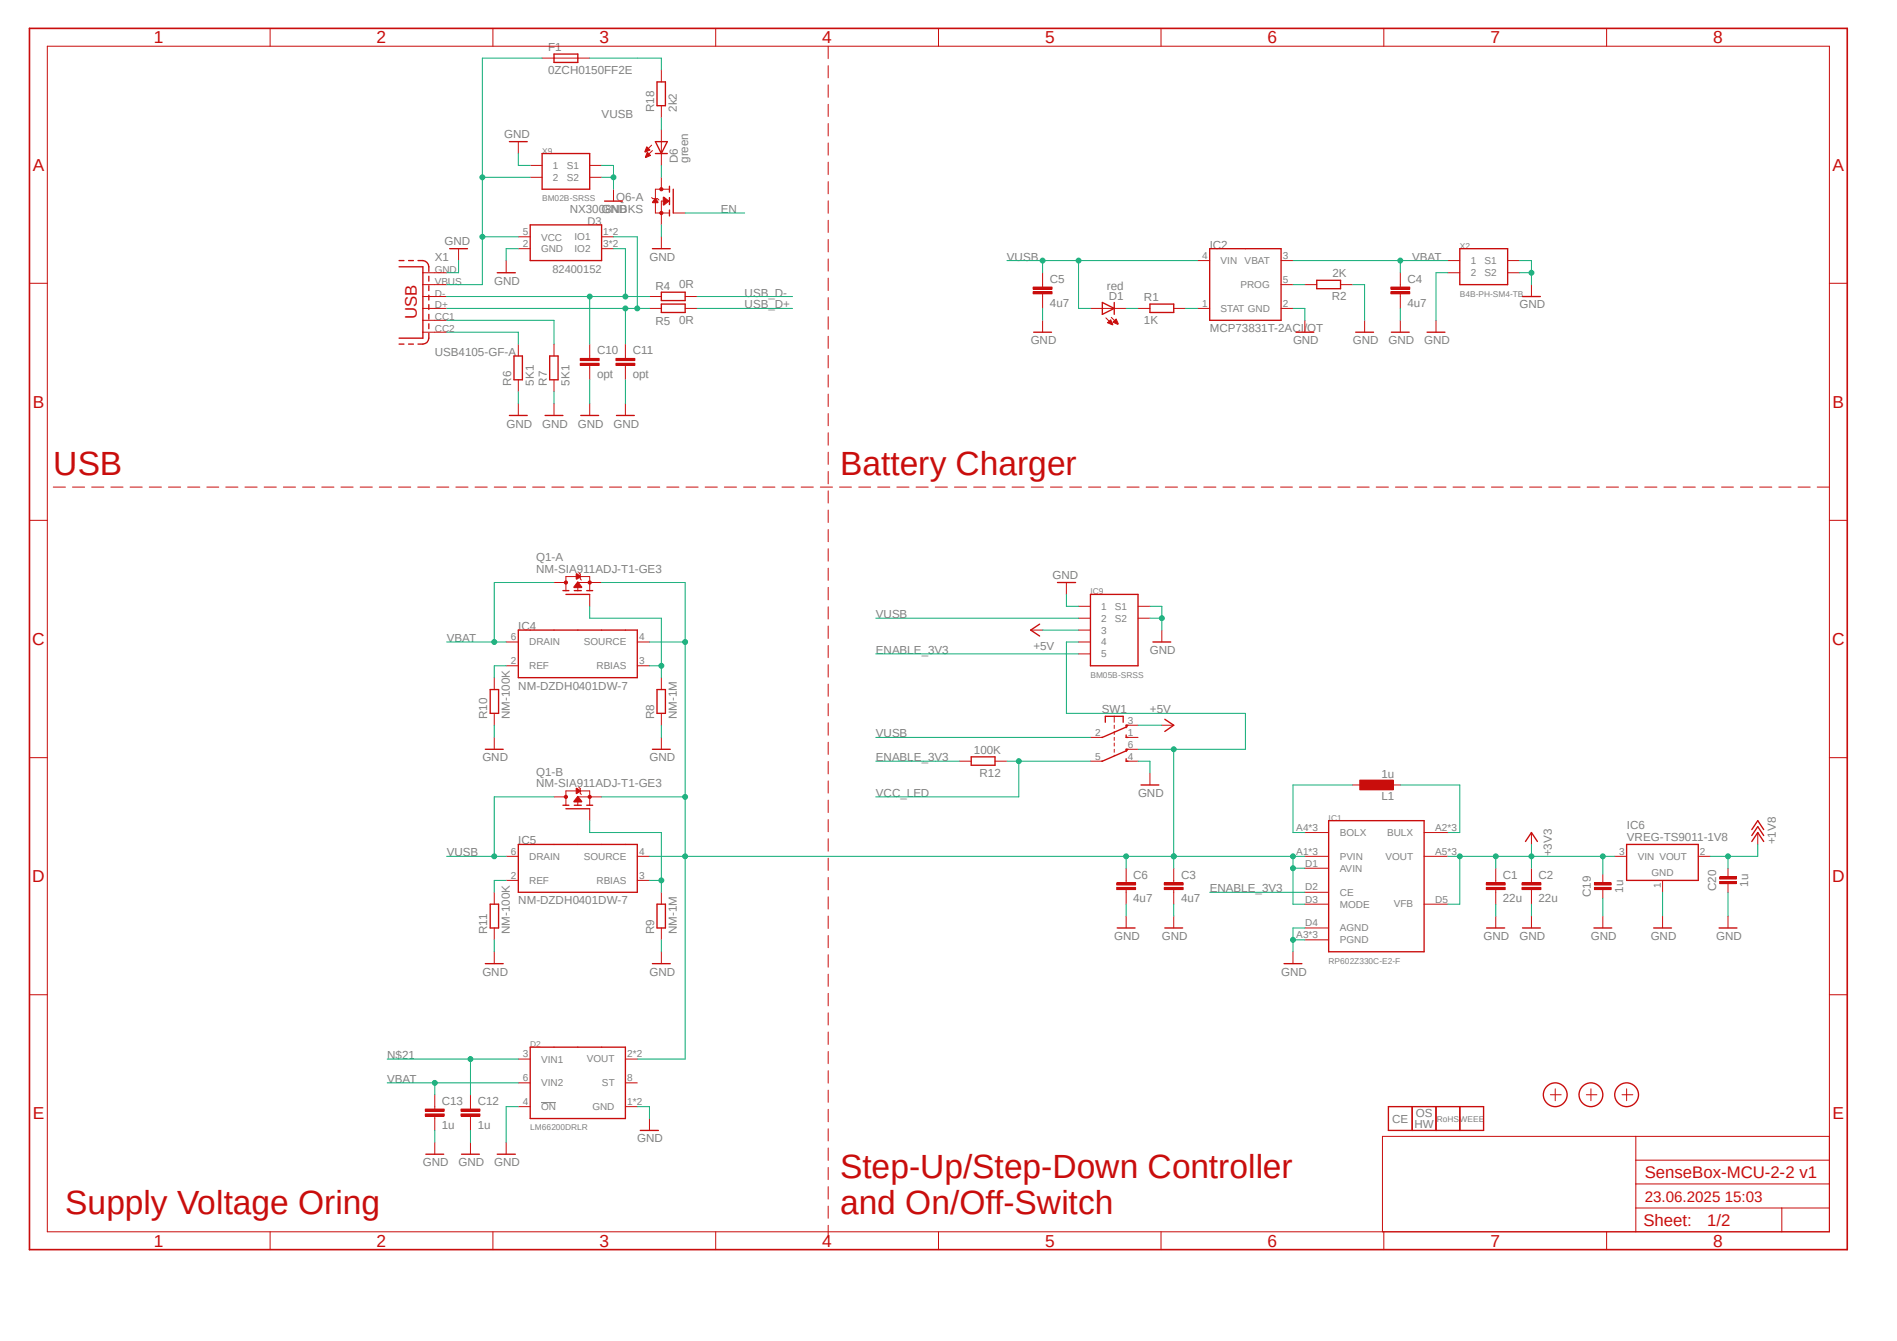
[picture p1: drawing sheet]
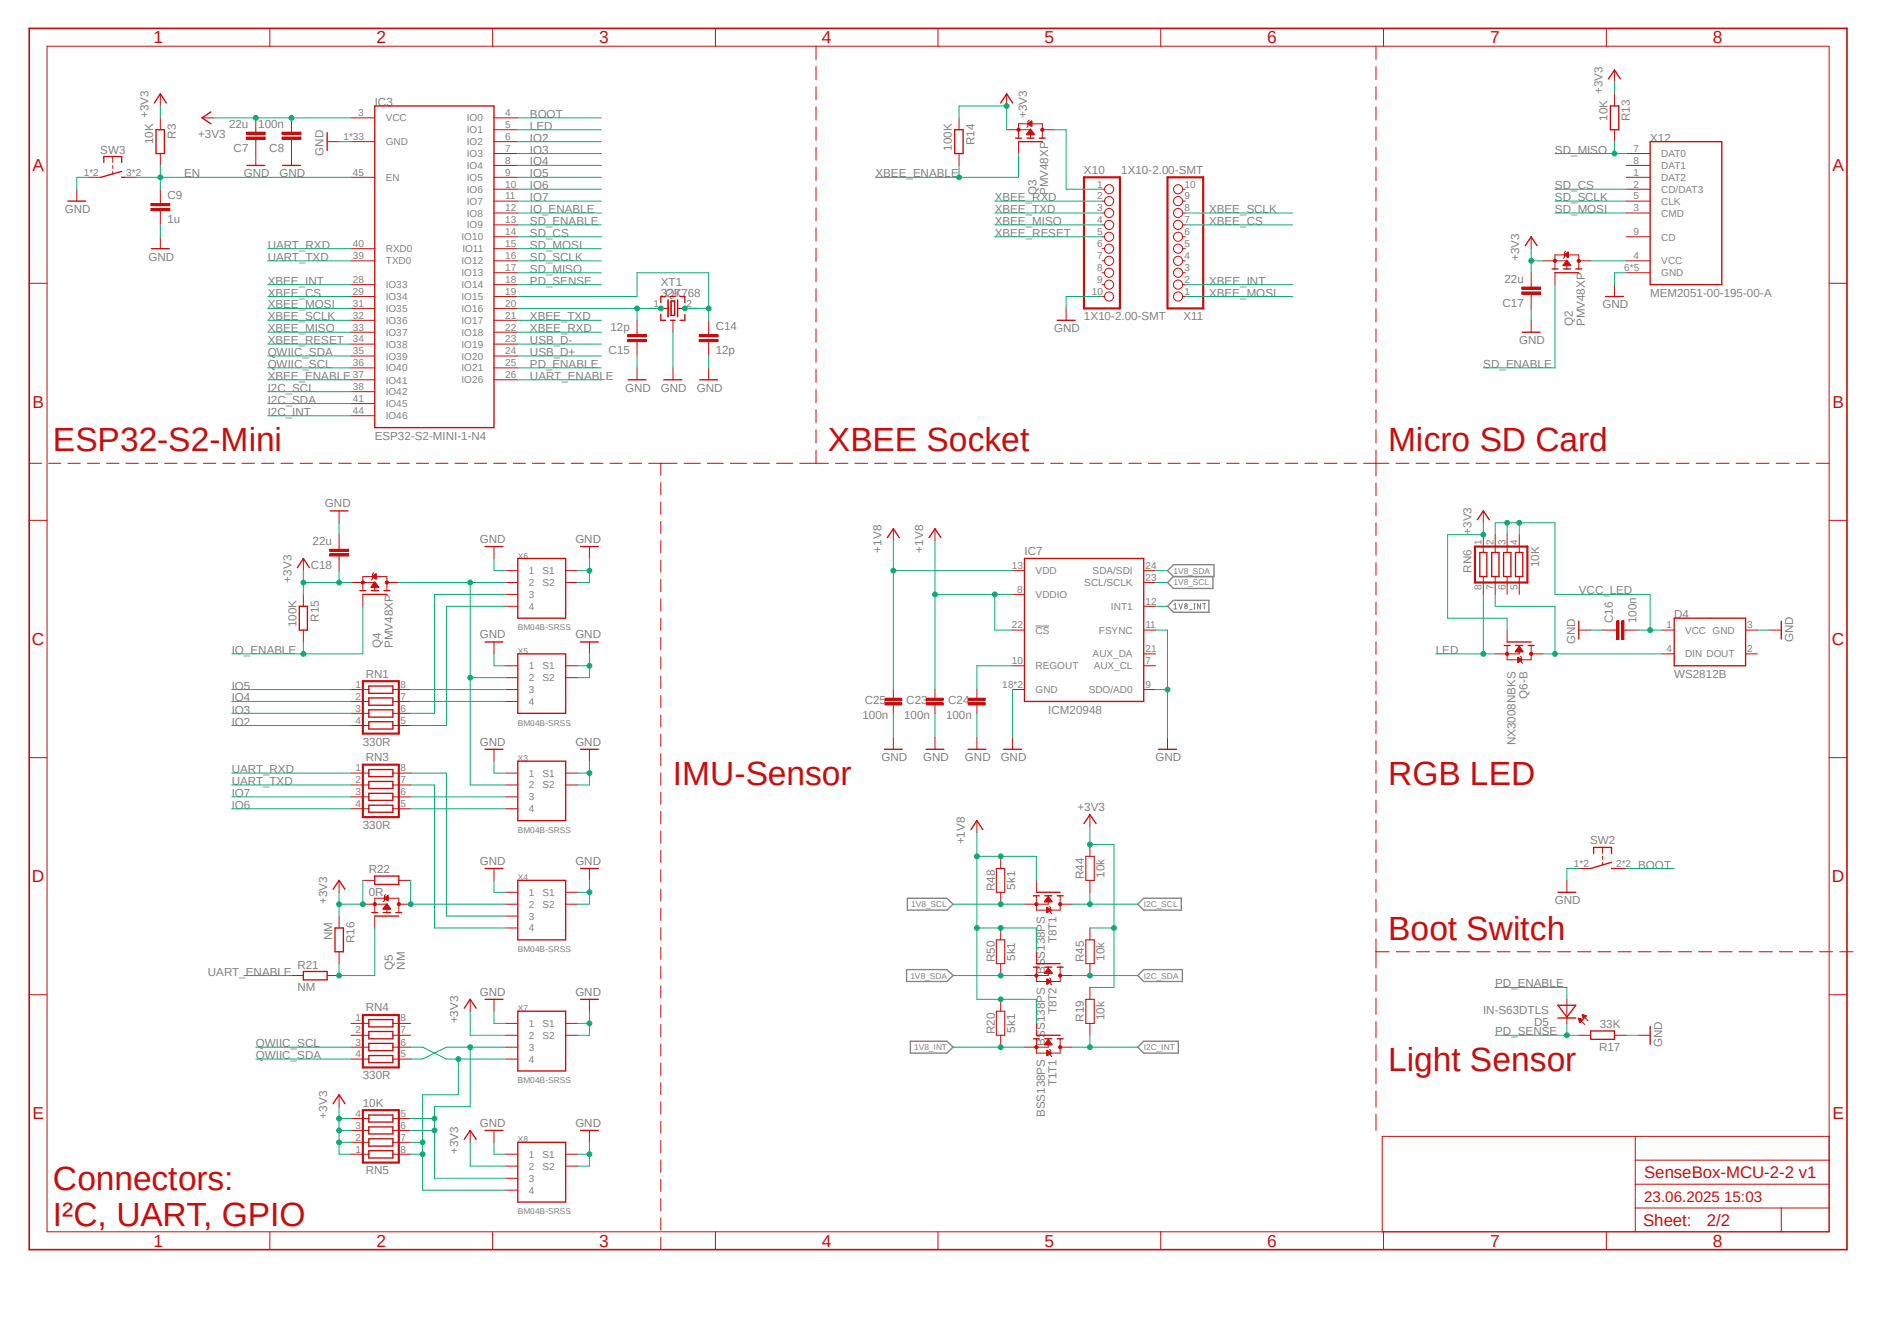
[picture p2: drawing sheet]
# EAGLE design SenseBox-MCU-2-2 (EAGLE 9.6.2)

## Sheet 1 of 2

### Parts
C1  22u  C_22U_0805N  [0805N]
C2  22u  C_22U_0805N  [0805N]
C3  4u7  C_4U7_0603N  [0603N]
C4  4u7  C_4U7_0603N  [0603N]
C5  4u7  C_4U7_0603N  [0603N]
C6  4u7  C_4U7_0603N  [0603N]
C10  opt  C_0402N  [0402N]
C11  opt  C_0402N  [0402N]
C12  1u  C_1U_0402N  [0402N]
C13  1u  C_1U_0402N  [0402N]
C19  1u  CAPACITOR-0402  [C0402]
C20  1u  CAPACITOR-0402  [C0402]
D1  red  LED_RED_0603N  [0603N]
D2  LM66200DRLR  LM66200  [SOT-5X3]
D3  82400152  TVS-3-CHANNELS_WE-TVS_SOT563  [SOT563]
D6  green  LED_GREEN_0603N  [0603N]
F1  0ZCH0150FF2E  FUSE-2PIN_1.5A_1210N  [1210N]
IC1  RP602Z330C-E2-F  RP602_RP602Z330C-E2-F_WLCSP-20-P1  [WLCSP-20-P1]
IC2  MCP73831T-2ACI/OT  MCP73831_MCP73831T-2ACI/OT_SOT23-5  [SOT23-5]
IC4  NM-DZDH0401DW-7  DZDH0401DW  [SOT363]
IC5  NM-DZDH0401DW-7  DZDH0401DW  [SOT363]
IC6  VREG-TS9011-1V8  [SOT23]
IC9  BM05B-SRSS  SH-05_BM05B-SRSS_BM05B-SRSS  [BM05B-SRSS]
L1  1u  L_WE-LQS-1U_5040  [5040]
LOGO1  LOGO_CE-2  [CE_2MM]
LOGO2  LOGO_OSHW-2  [OSHW_2MM]
LOGO3  LOGO_ROHS-2  [ROHS_2MM]
LOGO4  LOGO_WEEE-4  [WEEE_4MM]
Q1  NM-SIA911ADJ-T1-GE3  MOSFET-P-DUAL_SIA911ADJ-T1-GE3_POWERPAK-SC70-6  [POWERPAK-SC70-6]
Q6  NX3008NBKS  MOSFET-N-DUAL_NX3008NBKS_SOT363  [SOT363]
R1  1K  R_1K_0402N  [0402N]
R2  2K  R_2K_0402N  [0402N]
R4  0R  R_0R_0402N  [0402N]
R5  0R  R_0R_0402N  [0402N]
R6  5K1  R_5K1_0402N  [0402N]
R7  5K1  R_5K1_0402N  [0402N]
R8  NM-1M  R_1M_0402N  [0402N]
R9  NM-1M  R_1M_0402N  [0402N]
R10  NM-100K  R_100K_0402N  [0402N]
R11  NM-100K  R_100K_0402N  [0402N]
R12  100K  R_100K_0402N  [0402N]
R18  2k2  R_1K_0402N  [0402N]
SW1  SW-2UM-CUS22B  [CUS22B]
X1  USB4105-GF-A  USB-C-2.0_USB4105-GF-A_USB4105  [USB4105]
X2  B4B-PH-SM4-TB  SH-02_B4B-PH-SM4-TB_B4B-PH-SM4-TB  [B4B-PH-SM4-TB]
X9  BM02B-SRSS  SH-02_BM02B-SRSS_BM02B-SRSS  [BM02B-SRSS]
X13  PASSER-07  [PASSER_07MM]
X14  PASSER-07  [PASSER_07MM]
X15  PASSER-07  [PASSER_07MM]

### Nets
+1V8: C20.2 IC6.2(VOUT) ; supply symbol labelled +18V ; also sheet 2
+3V3: C1.1 C2.1 C19.2 IC1.A5(VOUT) IC1.B5(VOUT) IC1.C5(VOUT) IC1.D5(VFB) IC6.3(VIN) ; also sheet 2
+5V: IC9.3 SW1.3(NC1)
EN: Q6.2(-A:G) ; also sheet 2
ENABLE_3V3: IC1.D2(CE) IC9.5 R12.2
GND: C1.2 C2.2 C3.2 C4.2 C5.2 C6.2 C10.2 C11.2 C12.2 C13.2 C19.1 C20.1 D2.1(GND) D2.4(!ON) D2.5(GND) D3.2(GND) IC1.A3(PGND) IC1.B3(PGND) IC1.C3(PGND) IC1.D4(AGND) IC2.2(GND) IC6.1(GND) IC9.1 IC9.S1 IC9.S2 Q6.1(-A:S) R2.1 R6.1 R7.1 R8.1 R9.1 R10.1 R11.1 SW1.4(NO2) X1.A1_B12(GND) X1.B1_A12(GND) X1.S1(GND) X1.S2(GND) X1.S3(GND) X1.S4(GND) X2.2 X2.SH1(S1) X2.SH2(S2) X9.1 X9.S1 X9.S2 ; also sheet 2
N$1: IC1.A4(BOLX) IC1.B4(BOLX) IC1.C4(BOLX) L1.1
N$2: IC1.A2(BULX) IC1.B2(BULX) IC1.C2(BULX) L1.2
N$4: IC2.5(PROG) R2.2
N$6: IC4.2(REF) R10.2
N$7: D1.C R1.1
N$8: IC2.1(STAT) R1.2
N$9: C10.1 D3.3(IO2) D3.4(IO2) R4.1 X1.A7(D-) X1.B7(D-)
N$10: C11.1 D3.1(IO1) D3.6(IO1) R5.1 X1.A6(D+) X1.B6(D+)
N$11: R6.2 X1.B5(CC2)
N$12: R7.2 X1.A5(CC1)
N$13: D3.5(VCC) F1.1 X1.A4_B9(VBUS) X1.B4_A9(VBUS) X9.2
N$14: IC5.2(REF) R11.2
N$15: IC4.3(RBIAS) Q1.2(-A:G) R8.2
N$16: C3.1 C6.1 D2.2(VOUT) D2.7(VOUT) IC1.A1(PVIN) IC1.B1(PVIN) IC1.C1(PVIN) IC1.D1(AVIN) IC1.D3(MODE) IC4.4(SOURCE) IC5.4(SOURCE) IC9.4 Q1.1(-A:S) Q1.4(-B:S) SW1.6(NC2)
N$17: IC5.3(RBIAS) Q1.5(-B:G) R9.2
N$21: C12.1 D2.3(VIN1)
N$27: D6.A R18.1
N$42: D6.C Q6.6(-A:D)
USB_D+: R5.2 ; also sheet 2
USB_D-: R4.2 ; also sheet 2
VBAT: C4.1 C13.1 D2.6(VIN2) IC2.3(VBAT) IC4.6(DRAIN) Q1.6(-A:D) Q1.7(-A:D) X2.1
VCC_LED: R12.1 SW1.5(C2) ; also sheet 2
VUSB: C5.1 D1.A F1.2 IC2.4(VIN) IC5.6(DRAIN) IC9.2 Q1.3(-B:D) Q1.8(-B:D) R18.2 SW1.2(C1)
Unconnected: D2.8(ST) SW1.1(NO1)

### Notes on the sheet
- USB | Battery Charger
- Supply Voltage Oring
- Step-Up/Step-Down Controller 
  and On/Off-Switch

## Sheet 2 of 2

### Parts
C7  22u  C_22U_0805N  [0805N]
C8  100n  C_100N_0402N  [0402N]
C9  1u  C_1U_0402N  [0402N]
C14  12p  C_12P_0402N  [0402N]
C15  12p  C_12P_0402N  [0402N]
C16  100n  C_100N_0402N  [0402N]
C17  22u  C_22U_0805N  [0805N]
C18  22u  C_22U_0805N  [0805N]
C23  100n  CAPACITOR-0402  [C0402]
C24  100n  CAPACITOR-0402  [C0402]
C25  100n  CAPACITOR-0402  [C0402]
D4  WS2812B  LED-ADRESSABLE_WS2812B_5050  [5050]
D5  IN-S63DTLS  PHOTODIODE_IN-S63DTLS_0603N  [0603N]
IC3  ESP32-S2-MINI-1-N4  ESP32-S2-MINI_ESP32-S2-MINI-1-N4_ESP32-S2-MINI  [ESP32-S2-MINI]
IC7  ICM20948  [QFN24-3X3]
Q2  PMV48XP  MOSFET-P_PMV48XP_SOT23'  [SOT23]
Q3  PMV48XP  MOSFET-P_PMV48XP_SOT23'  [SOT23]
Q4  PMV48XP  MOSFET-P_PMV48XP_SOT23'  [SOT23]
Q5  NM  MOSFET-P_PMV48XP_SOT23'  [SOT23]
Q7  CRYSTAL-ZM315  [CRYSTAL_ZM315]
R3  10K  R_10K_0402N  [0402N]
R13  10K  R_10K_0402N  [0402N]
R14  100K  R_100K_0402N  [0402N]
R15  100K  R_100K_0402N  [0402N]
R16  NM  R_100K_0402N  [0402N]
R17  33K  R_33K_0402N  [0402N]
R19  10k  RESISTOR-0402  [C0402]
R20  5k1  RESISTOR-0402  [C0402]
R21  NM  R_100K_0402N  [0402N]
R22  0R  R_100K_0402N  [0402N]
R44  10k  RESISTOR-0402  [C0402]
R45  10k  RESISTOR-0402  [C0402]
R48  5k1  RESISTOR-0402  [C0402]
R50  5k1  RESISTOR-0402  [C0402]
RN1  330R  RN4_330R_CAY16  [CAY16]
RN3  330R  RN4_330R_CAY16  [CAY16]
RN4  330R  RN4_330R_CAY16  [CAY16]
RN5  10K  RN4_10K_CAY16  [CAY16]
RN6  10K  RN4_10K_CAY16  [CAY16]
SW2  SW-TACTILE-TL3365  [TL3365]
SW3  SW-TACTILE-PTS840P  [PTS840P]
T1  BSS138PS  [SOT363]
T8  BSS138PS  [SOT363]
X3  BM04B-SRSS  SH-04_BM04B-SRSS_BM04B-SRSS  [BM04B-SRSS]
X4  BM04B-SRSS  SH-04_BM04B-SRSS_BM04B-SRSS  [BM04B-SRSS]
X5  BM04B-SRSS  SH-04_BM04B-SRSS_BM04B-SRSS  [BM04B-SRSS]
X6  BM04B-SRSS  SH-04_BM04B-SRSS_BM04B-SRSS  [BM04B-SRSS]
X7  BM04B-SRSS  SH-04_BM04B-SRSS_BM04B-SRSS  [BM04B-SRSS]
X8  BM04B-SRSS  SH-04_BM04B-SRSS_BM04B-SRSS  [BM04B-SRSS]
X10  1X10-2.00-SMT  1X10_2.00-SMT  [1X10-2.00-SMD]
X11  1X10-2.00-SMT  1X10_2.00-SMT  [1X10-2.00-SMD]
X12  MEM2051-00-195-00-A  SD-CARD2_MEM2051  [MEM2051]
XT1  32K768  CRYSTAL-1GND_1.4X1.5X5.2  [1.4X1.5X5.2]

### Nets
1V8_INT: IC7.12(INT1) R20.1 T1.1(T1:S)
1V8_SCL: IC7.23(SCL/SCLK) R48.1 T8.1(T1:S)
1V8_SDA: IC7.24(SDA/SDI) R50.1 T8.4(T2:S)
+1V8: C23.2 C25.2 IC7.8(VDDIO) IC7.13(VDD) IC7.22(!CS) R20.2 R48.2 R50.2 T1.2(T1:G) T8.2(T1:G) T8.5(T2:G) ; also sheet 1
+3V3: C7.2 C8.2 C17.2 C18.1 IC3.3(VCC) Q2.2(S) Q3.2(S) Q4.2(S) Q5.2(S) Q6.5(-B:G) R3.1 R13.1 R14.1 R15.1 R16.1 R19.2 R22.1 R44.2 R45.2 RN5.1 RN5.2 RN5.3 RN5.4 RN6.1 X7.2 X8.2 ; also sheet 1
BOOT: IC3.4(IO0) SW2.2(S1) SW2.3(S1)
EN: C9.1 IC3.45(EN) R3.2 SW3.3(S1) SW3.4(S1) ; also sheet 1
GND: C7.1 C8.1 C9.2 C14.2 C15.1 C16.1 C17.1 C18.2 C23.1 C24.1 C25.1 D4.3(GND) IC3.1(GND) IC3.2(GND) IC3.30(GND) IC3.42(GND) IC3.43(GND) IC3.46(GND) IC3.47(GND) IC3.48(GND) IC3.49(GND) IC3.50(GND) IC3.51(GND) IC3.52(GND) IC3.53(GND) IC3.54(GND) IC3.55(GND) IC3.56(GND) IC3.57(GND) IC3.58(GND) IC3.59(GND) IC3.60(GND) IC3.61(GND) IC3.62(GND) IC3.63(GND) IC3.64(GND) IC3.65(GND) IC3.66(GND) IC3.67(GND) IC3.68(GND) IC3.69(GND) IC3.70(GND) IC3.71(GND) IC3.72(GND) IC3.73(GND) IC7.9(SDO/AD0) IC7.11(FSYNC) IC7.18(GND) IC7.20(GND) R17.1 SW2.1 SW2.4(P1) SW3.1 SW3.2(P1) X3.1 X3.S1 X3.S2 X4.1 X4.S1 X4.S2 X5.1 X5.S1 X5.S2 X6.1 X6.S1 X6.S2 X7.1 X7.S1 X7.S2 X8.1 X8.S1 X8.S2 X10.10 X12.6(GND) X12.S1(GND) X12.S2(GND) X12.S3(GND) X12.S4(GND) XT1.3(GND) ; also sheet 1
I2C_INT: IC3.44(IO46) R19.1 T1.6(T1:D)
I2C_SCL: IC3.38(IO42) R44.1 T8.6(T1:D)
I2C_SDA: IC3.41(IO45) R45.1 T8.3(T2:D)
IO2: IC3.6(IO2) RN1.4
IO3: IC3.7(IO3) RN1.3
IO4: IC3.8(IO4) RN1.2
IO5: IC3.9(IO5) RN1.1
IO6: IC3.10(IO6) RN3.4
IO7: IC3.11(IO7) RN3.3
IO_ENABLE: IC3.12(IO8) Q4.1(G) R15.2
LED: IC3.5(IO1) Q6.4(-B:S) RN6.8
N$3: RN1.6 X6.3
N$5: C15.2 IC3.20(IO16) Q7.1 XT1.1
N$18: C14.1 IC3.19(IO15) Q7.2 XT1.2
N$19: D4.4(DIN) Q6.3(-B:D) RN6.7
N$20: Q4.3(D) X3.2 X5.2 X6.2
N$22: Q2.3(D) X12.4(VCC)
N$23: Q3.3(D) X10.1
N$24: Q5.3(D) R22.2 X4.2
N$31: RN1.5 X6.4
N$32: RN1.8 X5.3
N$33: RN1.7 X5.4
N$34: RN3.5 X3.4
N$35: RN3.6 X3.3
N$36: RN3.8 X4.3
N$37: RN3.7 X4.4
N$38: RN4.6 RN5.7 RN5.8 X7.4 X8.4
N$39: RN4.5 RN5.5 RN5.6 X7.3 X8.3
PD_ENABLE: D5.A IC3.25(IO21)
PD_SENSE: D5.C IC3.18(IO14) R17.2
QWIIC_SCL: IC3.36(IO40) RN4.3
QWIIC_SDA: IC3.35(IO39) RN4.4
REGOUT1: C24.2 IC7.10(REGOUT)
SD_CS: IC3.14(IO10) X12.2(CD/DAT3)
SD_ENABLE: IC3.13(IO9) Q2.1(G)
SD_MISO: IC3.17(IO13) R13.2 X12.7(DAT0)
SD_MOSI: IC3.15(IO11) X12.3(CMD)
SD_SCLK: IC3.16(IO12) X12.5(CLK)
UART_ENABLE: IC3.26(IO26) R21.1
UART_ENABLE1: Q5.1(G) R16.2 R21.2
UART_RXD: IC3.40(RXD0) RN3.1
UART_TXD: IC3.39(TXD0) RN3.2
USB_D+: IC3.24(IO20) ; also sheet 1
USB_D-: IC3.23(IO19) ; also sheet 1
VCC_LED: C16.2 D4.1(VCC) RN6.2 RN6.3 RN6.4 ; also sheet 1
XBEE_CS: IC3.29(IO34) X11.7
XBEE_ENABLE: IC3.37(IO41) Q3.1(G) R14.2
XBEE_INT: IC3.28(IO33) X11.2
XBEE_MISO: IC3.33(IO37) X10.4
XBEE_MOSI: IC3.31(IO35) X11.1
XBEE_RESET: IC3.34(IO38) X10.5
XBEE_RXD: IC3.22(IO18) X10.2
XBEE_SCLK: IC3.32(IO36) X11.8
XBEE_TXD: IC3.21(IO17) X10.3
Unconnected: D4.2(DOUT) IC7.7(AUX_CL) IC7.21(AUX_DA) RN4.1 RN4.2 RN4.7 RN4.8 RN6.5 RN6.6 T1.3(T2:D) T1.4(T2:S) T1.5(T2:G) X10.6 X10.7 X10.8 X10.9 X11.3 X11.4 X11.5 X11.6 X11.9 X11.10 X12.1(DAT2) X12.8(DAT1) X12.9(CD)

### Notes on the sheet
- ESP32-S2-Mini | XBEE Socket | Micro SD Card
- IMU-Sensor | RGB LED
- Boot Switch
- Light Sensor
- Connectors:
  I²C, UART, GPIO
